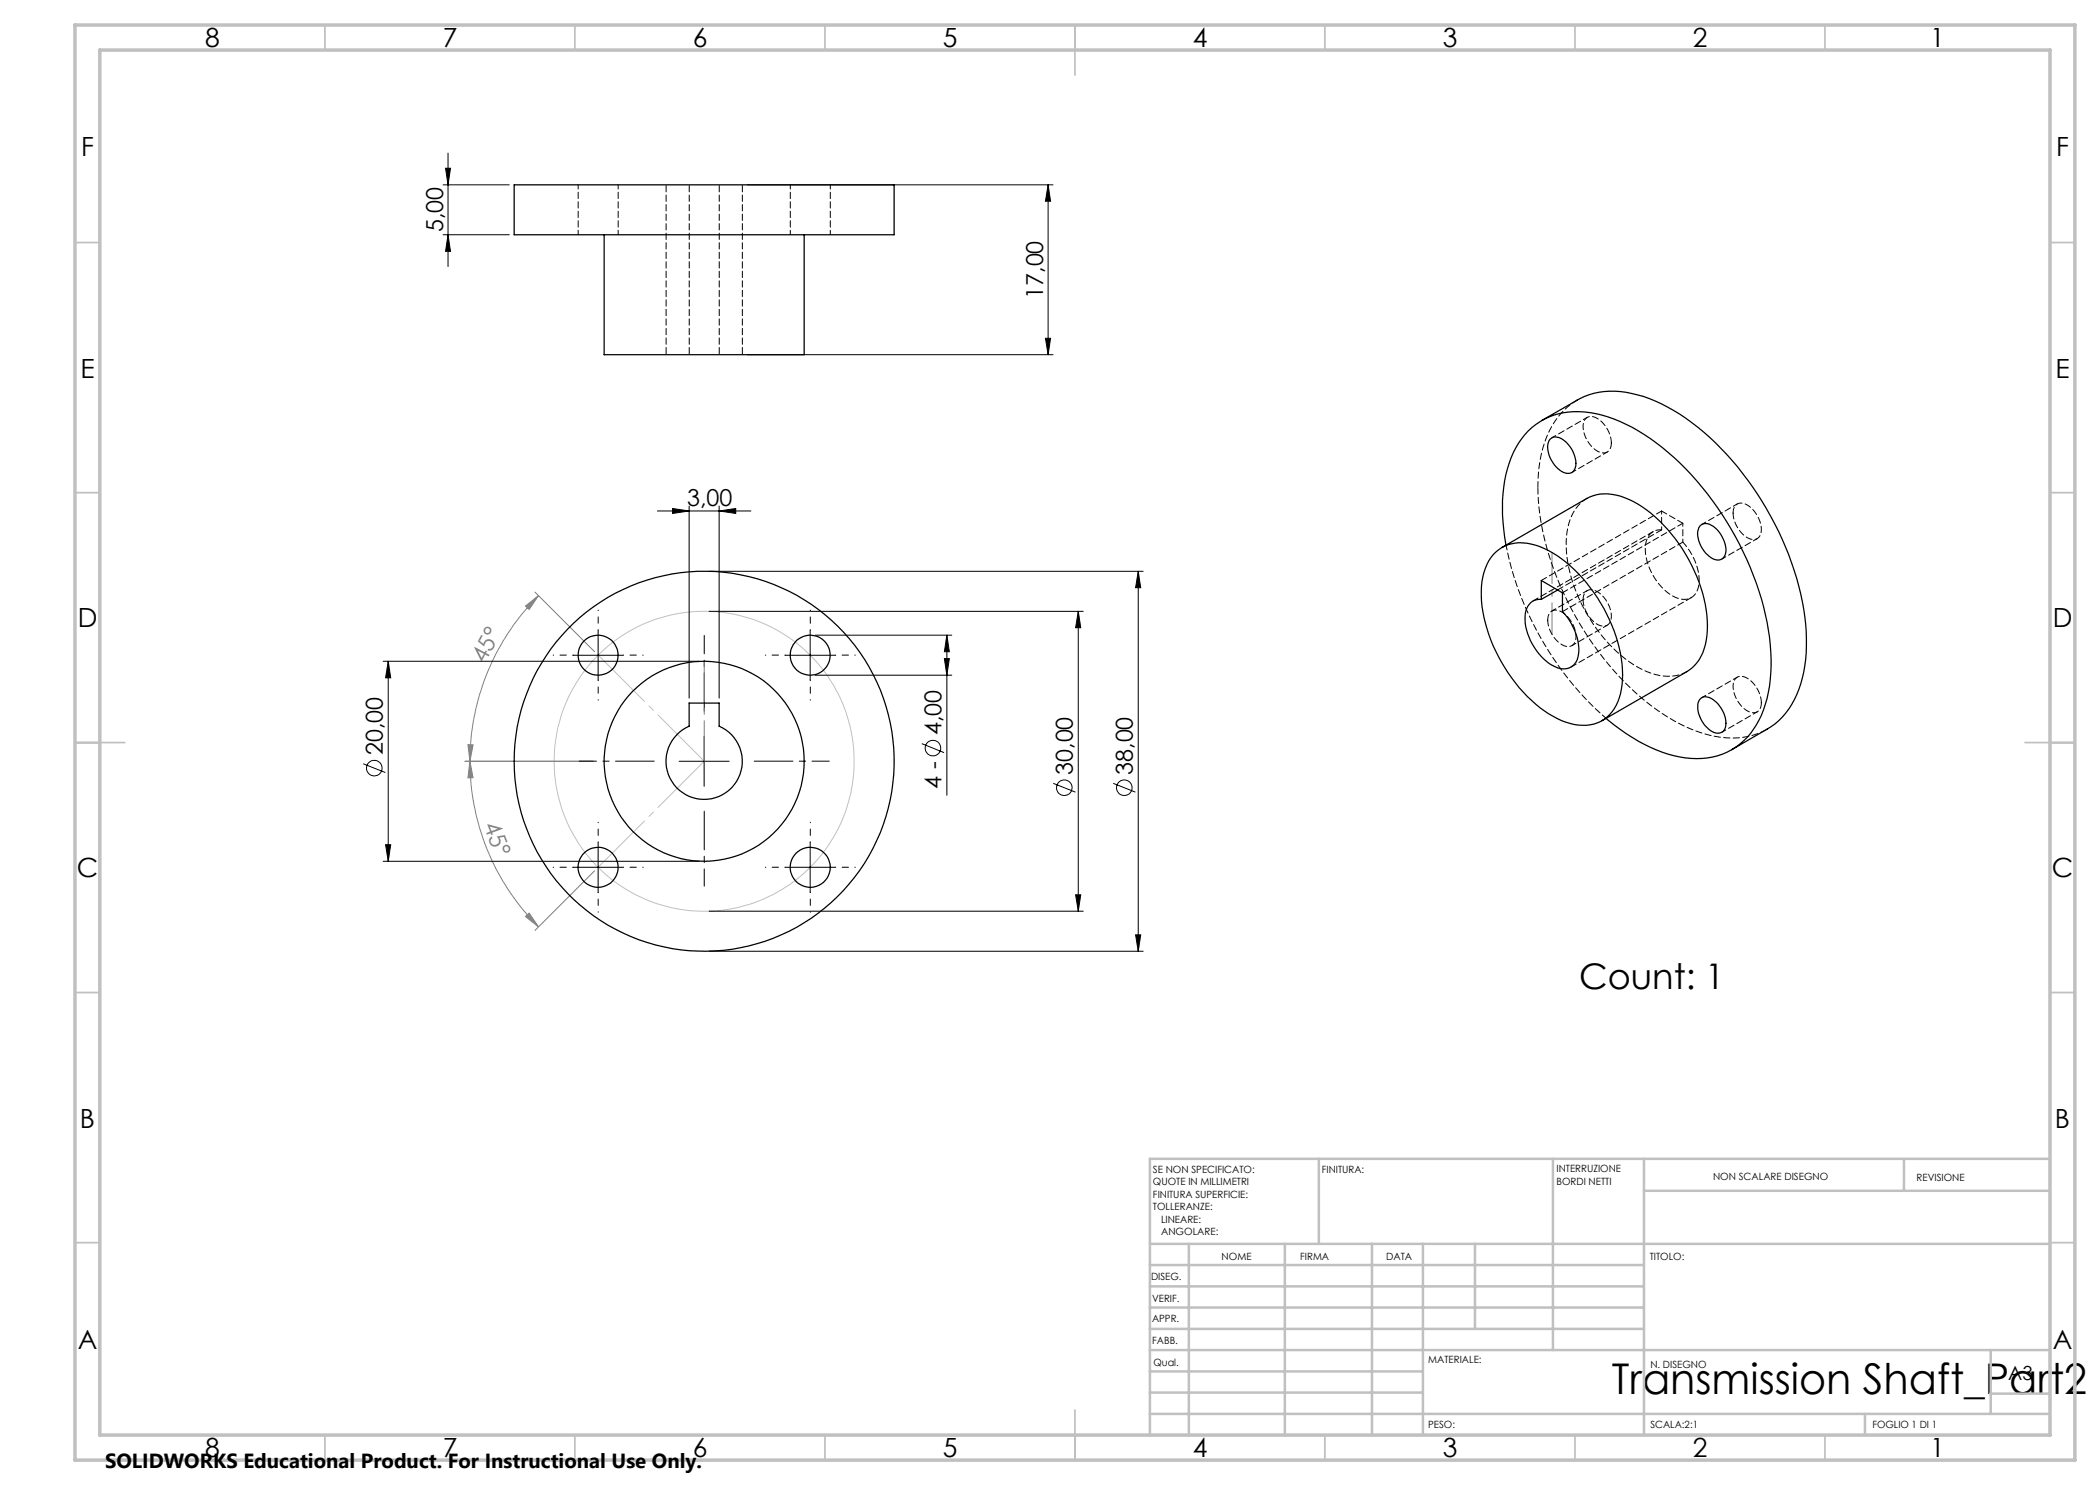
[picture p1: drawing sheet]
<svg xmlns="http://www.w3.org/2000/svg" width="420mm" height="297mm" viewBox="0 0 420 297" stroke-linecap="round" stroke-linejoin="round" font-family="sans-serif">
<g fill="none" stroke="#000" stroke-width=".2">
<path d="M88.6 37h13.2M89.1 33.7h1l-.5 3.3zM89.6 30.6v22.7M149.5 37h61.1M209.6 37v33.9M209.6 37l.5 3.2h-1zM88.6 47h13.2M89.6 47l.5 3.3h-1zM149.5 70.9h61.1M209.1 67.7h1l-.5 3.2zM131.5 102.2h18.7M134.5 101.7l3.3 .5-3.3 .5z"/>
<path d="M137.8 101.2v38.4M141.8 114.3h86.8M143.8 102.2l3.3-.5v1zM143.8 101.2v38.4M227.6 114.3v75.9M227.6 114.3l.5 3.2h-1zM76.6 132.3h63.2M77.6 132.3v40M77.6 132.3l.5 3.3h-1zM114.6 131.1h10M119.6 126v10M141.8 122.3h74.8"/>
<path d="M157.1 131.1h9.9M162 126v10M163.1 135h27.3M163.1 127h27.3M188.9 131.7h1l-.5 3.3zM189.4 127v32.1M189.4 127l.5 3.3h-1zM215.7 122.3v59.9M215.7 122.3l.4 3.3h-1zM72.6 152.7l4.5 1.8M135.8 152.3h10M140.8 147.2v10.1"/>
<path d="M184.4 148.7l4.4 1.8M210.6 156.7l4.5 1.7M222.6 156.7l4.5 1.7M76.6 172.3h63.2M77.1 168.9h1l-.5 3.4zM114.6 173.5h10M119.6 168.5v10M157.1 173.5h9.9M162 168.5v10M215.1 179h1l-.4 3.2zM141.8 190.2h86.8M141.8 182.2h74.8"/>
<path d="M227.1 187h1l-.5 3.2z"/>
<circle cx="74.8" cy="153.6" r="1.55"/>
<circle cx="186.6" cy="149.6" r="1.56"/>
<circle cx="212.9" cy="157.5" r="1.55"/>
<circle cx="224.9" cy="157.5" r="1.55"/>
</g>
<circle cx="140.8" cy="152.3" r="30" fill="none" stroke="#c0c0c0" stroke-width=".2"/>
<path d="M107 118.4l11.9 11.9M107.7 119.1a46.8 46.8 0 0 0-13.7 33.2M105.1 121.2l2.6-2.1-1.9 2.8zM93 152.3h25.6M93.6 148.9l1 .1-.6 3.3zM94 152.3l.6 3.2-1 .1zM94 152.3a46.8 46.8 0 0 0 13.7 33.1M118.9 174.2l-11.9 11.9M105.1 183.3l.7-.7 1.9 2.8z" fill="none" stroke="#808080" stroke-width=".2"/>
<path d="M119.6 131l21.2 21.2M140.8 152.2l-21.2 21.2" fill="none" stroke="#c0c0c0" stroke-width=".2" stroke-dasharray="15.2 1.3 1.3 1.3" stroke-dashoffset="2.1"/>
<g fill="none" stroke="#c0c0c0" stroke-width=".35">
<path d="M65 5v5M115 5v5M165 5v5M215 5v10M265 5v5M315 5v5M365 5v5M15 48.5h5M410 48.5h5M15 98.5h5M410 98.5h5M15 148.5h10"/>
<path d="M405 148.5h10M15 198.5h5M410 198.5h5M15 248.5h5M410 248.5h5M65 287v5M115 287v5M165 287v5M215 282v10M265 287v5M315 287v5M365 287v5"/>
</g>
<g fill="none" stroke="#c0c0c0" stroke-width=".5">
<path d="M263.8 231.8v17M310.6 231.8v38.2M328.8 231.8v55.2M328.8 238.2h81.2M380.8 231.8v6.4M410 231.8h-180v55.2M230 248.8h180M230 257.3h98.8M230 253h98.8M237.8 248.8v38.2M257 248.8v38.2M274.4 248.8v38.2"/>
<path d="M284.6 248.8v38.2M295 248.8v17M230 265.8h98.8M230 261.5h98.8M230 278.5h54.6M230 274.3h54.6M230 270h180M398.1 270v12.8M398.1 278.7h11.9M230 282.8h180M373 282.8v4.2"/>
</g>
<path d="M15 5h400v287h-400zM20 10h390v277h-390z" fill="none" stroke="#c0c0c0" stroke-width=".7"/>
<path d="M140.8 142.2v-15.1" fill="none" stroke="#000" stroke-width=".2" stroke-dasharray="15.2 1.3 1.3 1.3" stroke-dashoffset="7.6"/>
<path d="M130.8 152.2h-15M150.8 152.2h15M140.8 162.2v15" fill="none" stroke="#000" stroke-width=".2" stroke-dasharray="15.2 1.3 1.3 1.3" stroke-dashoffset="7.5"/>
<g fill="none" stroke="#000" stroke-width=".2" stroke-dasharray="15.2 1.3 1.3 1.3" stroke-dashoffset="15.1">
<path d="M114.6 131h-4M119.6 126v-4M119.6 136v4M124.6 131h4M157.1 131h-4M162.1 126v-4M162.1 136v4M167.1 131h4M114.6 173.4h-4M119.6 168.4v-4M119.6 178.4v4M124.6 173.4h4"/>
<path d="M157.1 173.4h-4M162.1 168.4v-4M162.1 178.4v4M167.1 173.4h4"/>
</g>
<path d="M140.8 132.2v20" fill="none" stroke="#808080" stroke-width=".2" stroke-dasharray="15.2 1.3 1.3 1.3" stroke-dashoffset="7.1"/>
<path d="M310.4 110.5v16.3" fill="none" stroke="#808080" stroke-width=".2" stroke-dasharray="15.2 1.3 1.3 1.3" stroke-dashoffset="9"/>
<g fill="#000">
<path d="M134.5 101.7l3.3 .5-3.3 .5zM143.8 102.2l3.3-.5v1z"/>
<path d="M77.1 168.9h1l-.5 3.4zM77.6 132.3l.5 3.3h-1zM227.1 187h1l-.5 3.2zM227.6 114.3l.5 3.2h-1zM188.9 131.7h1l-.5 3.3zM189.4 127l.5 3.3h-1zM215.1 179h1l-.4 3.2zM215.7 122.3l.4 3.3h-1zM89.6 47l.5 3.3h-1zM89.1 33.7h1l-.5 3.3zM209.1 67.7h1l-.5 3.2zM209.6 37l.5 3.2h-1z"/>
</g>
<g fill="#808080">
<path d="M105.1 183.3l2.6 2.1-1.9-2.8zM94 152.3l-.4 3.3 1-.1z"/>
<path d="M93.6 148.9l.4 3.4 .6-3.3zM105.1 121.2l.7 .7 1.9-2.8z"/>
</g>
<g fill="none" stroke="#000" stroke-width=".25">
<path d="M102.8 37h76v10h-76zM120.8 47v23.9h40v-23.9M308.4 84.1l7-4.1a15.2 15.2 0 0 1 12.1-1 37.6 37.6 0 0 1 16.7 10.7 61.4 61.4 0 0 1 16.9 35.1 27.1 27.1 0 0 1-2.8 16.1l-1.2 1.8a12.7 12.7 0 0 1-3.7 3.1l-7 4.1M310.1 87.8a2.1 2.1 0 0 1 2.7 .3 5.8 5.8 0 0 1 2.3 5.4 1.75 1.75 0 0 1-3 .6 5.7 5.7 0 0 1-2.4-5.7zM299.2 110.4a7.9 7.9 0 0 1 7.9-1.4 24 24 0 0 1 11.7 9.6 28.6 28.6 0 0 1 5.6 18.3 8.6 8.6 0 0 1-4.9 7.7 10.3 10.3 0 0 1-8.9-1.3 30.1 30.1 0 0 1-12.4-15.3 22.1 22.1 0 0 1-1.4-13.5l.3-.8a7.8 7.8 0 0 1 2.1-3.3zM300.4 109.5l17-9.8a9.2 9.2 0 0 1 8.4 .2 29 29 0 0 1 13 14.3 23.7 23.7 0 0 1 2.3 14.8 8.2 8.2 0 0 1-3.7 5.3l-17 9.8M301.2 109a31.3 31.3 0 0 1 1.5-18.5 13.7 13.7 0 0 1 15.4-8 32.4 32.4 0 0 1 15.6 8 61.8 61.8 0 0 1 20.2 37 29.4 29.4 0 0 1-2.1 16.5 13.8 13.8 0 0 1-15.8 7.4 33.2 33.2 0 0 1-14.8-7.7M308.3 116.1l4.2 2.5v3.7a11.3 11.3 0 0 1 3.2 8.5 3.1 3.1 0 0 1-4.8 2.5 11.5 11.5 0 0 1-5.9-10.5 2.99 2.99 0 0 1 3.3-2.9zM311.5 118l-3.2 1.9M340.2 105a2.23 2.23 0 0 1 2.8 .6 5.7 5.7 0 0 1 2 5.4 1.7 1.7 0 0 1-2.7 .6 5.8 5.8 0 0 1-2.6-5.7zM340.1 139.8a2.05 2.05 0 0 1 2.7 .3 5.5 5.5 0 0 1 2.1 5.7 1.82 1.82 0 0 1-2.8 .3 5.9 5.9 0 0 1-2.4-5.7zM137.8 140.6h6v4.6a7.6 7.6 0 0 1 3.1 11.7 7.6 7.6 0 0 1-12.1 0 7.6 7.6 0 0 1 3-11.7z"/>
<circle cx="119.6" cy="131" r="4"/>
<circle cx="162" cy="131" r="4"/>
<circle cx="140.8" cy="152.3" r="20"/>
<circle cx="140.8" cy="152.2" r="38"/>
<circle cx="119.6" cy="173.5" r="4"/>
<circle cx="162.1" cy="173.5" r="4"/>
</g>
<path d="M133.2 36.9v34M137.8 36.9v34M143.8 36.9v34M148.5 70.9v-34" fill="none" stroke="#000" stroke-width=".2" stroke-dasharray="1.3 .6" stroke-dashoffset="-.2"/>
<path d="M115.6 36.9v10M158.1 36.9v10M123.6 46.9v-10M166.1 46.9v-10M314.4 94.5l7-4.1M317.4 83.5l-7 4.1M317.4 118.1l-7 4.1M344.4 111.8l7-4.1M347.4 100.8l-7 4.1M314.4 129.1l7-4.1M347.4 135.4l-7 4.1M344.4 146.4l7-4" fill="none" stroke="#000" stroke-width=".2" stroke-dasharray="1.3 .6" stroke-dashoffset=".4"/>
<g fill="none" stroke="#000" stroke-width=".2" stroke-dasharray="1.3 .6" stroke-dashoffset=".1">
<path d="M322.3 88.6a1.71 1.71 0 0 1-.8 1.8 1.71 1.71 0 0 1-2-.1 5.8 5.8 0 0 1-2.7-6 1.68 1.68 0 0 1 2.7-.6 6.3 6.3 0 0 1 2.8 4.9M316.6 120a1.71 1.71 0 0 1 .8-1.8 1.71 1.71 0 0 1 1.9 .1 5.8 5.8 0 0 1 2.8 5.9 1.68 1.68 0 0 1-2.8 .6 6.3 6.3 0 0 1-2.7-4.8M330.6 106.3l-24 13.9M332.3 106l-20.8 12M332.3 106a2.96 2.96 0 0 0-3.2 2.9 11.3 11.3 0 0 0 6.4 10.7 3 3 0 0 0 4.3-2.7 11.3 11.3 0 0 0-3.2-8.5M332.3 102.2l-24 13.9M336.6 104.7l-24.1 13.8M336.6 104.7l-4.3-2.5M346.6 102.6a1.71 1.71 0 0 1 .8-1.8 1.71 1.71 0 0 1 1.9 .1 5.8 5.8 0 0 1 2.8 6 1.68 1.68 0 0 1-2.8 .6 6.3 6.3 0 0 1-2.7-4.9M309.5 124a1.71 1.71 0 0 1 .8-1.8 1.71 1.71 0 0 1 2 .1 5.8 5.8 0 0 1 2.7 6 1.68 1.68 0 0 1-2.7 .6 6.3 6.3 0 0 1-2.8-4.9M312.5 122.3l24.1-13.9M314.2 133.4l24.1-13.9"/>
<path d="M352.3 140.5a1.71 1.71 0 0 1-.8 1.8 1.71 1.71 0 0 1-2-.1 5.8 5.8 0 0 1-2.7-5.9 1.68 1.68 0 0 1 2.7-.6 6.3 6.3 0 0 1 2.8 4.8"/>
</g>
<path d="M321.2 143.7a62.5 62.5 0 0 1-20-34.7" fill="none" stroke="#000" stroke-width=".2" stroke-dasharray="1.3 .6" stroke-dashoffset=".3"/>
<path d="M307.6 97.4a22.3 22.3 0 0 1 4.5-14.6 13.1 13.1 0 0 1 3.3-2.8M317.4 99.7a9.2 9.2 0 0 0-4.1 7.7 29.1 29.1 0 0 0 6 18.4 23.1 23.1 0 0 0 11.8 9.1 8.2 8.2 0 0 0 6.3-.6" fill="none" stroke="#000" stroke-width=".2" stroke-dasharray="1.3 .6" stroke-dashoffset=".2"/>
<path d="M353.4 145.8a15.6 15.6 0 0 1-12.6 .9 40.3 40.3 0 0 1-17.8-12.3 61.7 61.7 0 0 1-15.2-32.7l-.2-4.3" fill="none" stroke="#000" stroke-width=".2" stroke-dasharray="1.3 .6" stroke-dashoffset="-.1"/>
<path d="M332.3 102.2v3.8M336.6 108.4v-3.7" fill="none" stroke="#000" stroke-width=".2" stroke-dasharray="1.3 .6" stroke-dashoffset=".7"/>
<text font-size="8.5" x="322.4" y="278.7">Transmission Shaft_Part2</text>
<text font-size="7.1" x="315.8" y="197.8">Count: 1</text>
<g font-size="5.3">
<text x="41" y="9.5">8</text>
<text x="88.5" y="9.5">7</text>
<text x="138.5" y="9.5">6</text>
<text x="188.5" y="9.5">5</text>
<text x="238.5" y="9.5">4</text>
<text x="288.5" y="9.5">3</text>
<text x="338.5" y="9.5">2</text>
<text x="386" y="9.5">1</text>
<text x="16.2" y="31.2">F</text>
<text x="411.2" y="31.2">F</text>
<text x="16.1" y="75.5">E</text>
<text x="411.1" y="75.5">E</text>
<text x="15.5" y="125.5">D</text>
<text x="410.5" y="125.5">D</text>
<text x="15.4" y="175.5">C</text>
<text x="410.4" y="175.5">C</text>
<text x="16" y="225.5">B</text>
<text x="411" y="225.5">B</text>
<text x="15.5" y="269.7">A</text>
<text x="410.5" y="269.7">A</text>
<text x="41" y="291.5">8</text>
<text x="88.5" y="291.5">7</text>
<text x="138.5" y="291.5">6</text>
<text x="188.5" y="291.5">5</text>
<text x="238.5" y="291.5">4</text>
<text x="288.5" y="291.5">3</text>
<text x="338.5" y="291.5">2</text>
<text x="386" y="291.5">1</text>
</g>
<g font-size="4.7">
<text x="88.6" y="46.5" transform="rotate(-90 88.6 46.5)">5,00</text>
<text x="208.6" y="59.8" transform="rotate(-90 208.6 59.8)">17,00</text>
<text x="137.4" y="101.2">3,00</text>
<text x="188.3" y="147" transform="rotate(-90 188.3 147)">4,00</text>
<text x="76.6" y="151" transform="rotate(-90 76.6 151)">20,00</text>
<text x="214.6" y="155" transform="rotate(-90 214.6 155)">30,00</text>
<text x="226.6" y="155" transform="rotate(-90 226.6 155)">38,00</text>
<text x="188.3" y="157.7" transform="rotate(-90 188.3 157.7)">4 -</text>
</g>
<g font-size="4.7" fill="#808080">
<text x="97" y="132.8" transform="rotate(-62 97 132.8)">45°</text>
<text x="96.7" y="165" transform="rotate(70 96.7 165)">45°</text>
</g>
<text font-size="4.1" x="21" y="293.7">SOLIDWORKS Educational Product. For Instructional Use Only.</text>
<text font-size="3.9" x="401.6" y="276">A3</text>
<g font-size="2">
<text x="230.6" y="234.6">SE NON SPECIFICATO:</text>
<text x="230.6" y="237.1">QUOTE IN MILLIMETRI</text>
<text x="230.6" y="239.6">FINITURA SUPERFICIE:</text>
<text x="264.4" y="234.6">FINITURA:</text>
<text x="311.3" y="234.5">INTERRUZIONE</text>
<text x="311.3" y="237">BORDI NETTI</text>
<text x="342.6" y="236">NON SCALARE DISEGNO</text>
<text x="383.3" y="236.2">REVISIONE</text>
<text x="230.6" y="242.1">TOLLERANZE:</text>
<text x="232.2" y="244.6">LINEARE:</text>
<text x="232.2" y="247.1">ANGOLARE:</text>
<text x="244.3" y="252">NOME</text>
<text x="260" y="251.9">FIRMA</text>
<text x="277.2" y="251.9">DATA</text>
<text x="330" y="251.9">TITOLO:</text>
<text x="230.2" y="256.1">DISEG.</text>
<text x="230.4" y="260.3">VERIF.</text>
<text x="230.4" y="264.4">APPR.</text>
<text x="230.5" y="268.8">FABB.</text>
<text x="230.7" y="273.1">Qual.</text>
<text x="285.7" y="272.5">MATERIALE:</text>
<text x="330.1" y="273.6">N. DISEGNO</text>
<text x="285.6" y="285.5">PESO:</text>
<text x="330.1" y="285.6">SCALA:2:1</text>
<text x="374.5" y="285.6">FOGLIO 1 DI 1</text>
</g>
</svg>
